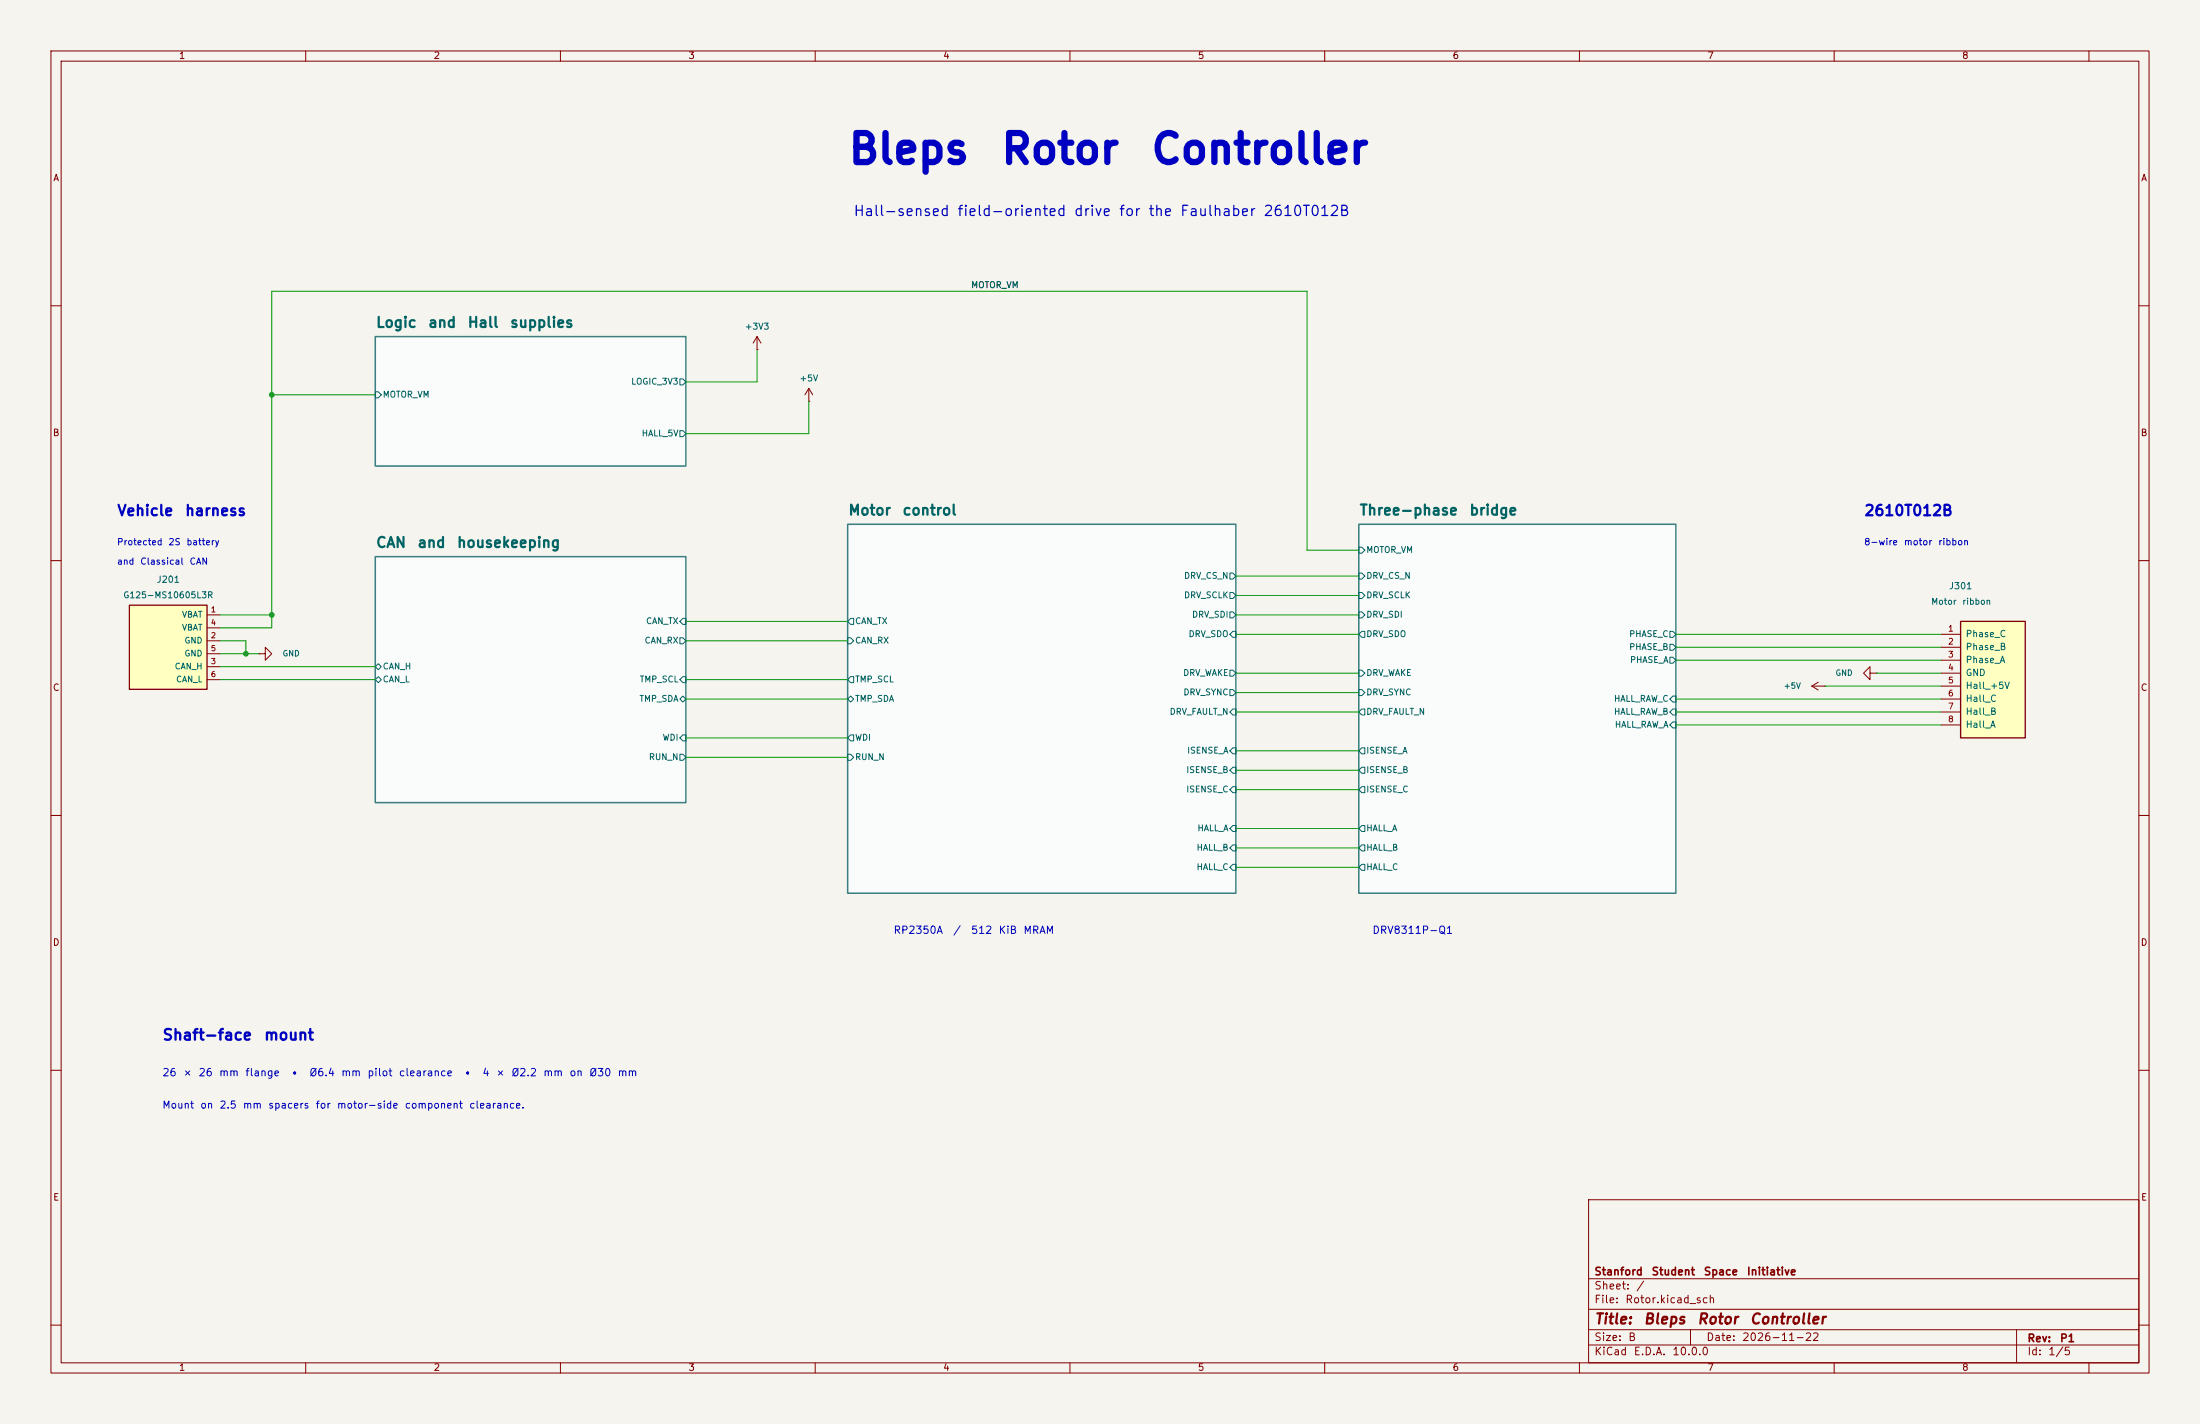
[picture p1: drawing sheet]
(kicad_sch
 (version 20260306)
 (generator "eeschema")
 (generator_version "10.0")
 (paper "B")
 (title_block
  (title "Bleps Rotor Controller")
  (date "2026-11-22")
  (rev "P1")
  (company "Stanford Student Space Initiative"))
 (lib_symbols
  (symbol "MotorParts:Motor_Ribbon_8"
   (pin_names
    (offset 0.9)) (exclude_from_sim no) (in_bom no) (on_board yes)
   (in_pos_files yes)
   (duplicate_pin_numbers_are_jumpers no)
   (property "Reference" "J" (at 0 7.62 0) (show_name no) (do_not_autoplace no) (effects (font (size 1.15 1.15))))
   (property "Value" "Motor_Ribbon_8" (at 0 3.81 0) (show_name no) (do_not_autoplace no) (effects (font (size 1.15 1.15))))
   (property "Footprint" "MotorParts:Faulhaber_2610_Ribbon_1x08_P1.00mm" (at 0 0 0) (show_name no) (do_not_autoplace no) (hide yes) (effects (font (size 1.15 1.15))))
   (property "Datasheet" "https://eshop.faulhaber.com/media/0a/d7/d4/1775629787/EN_2610_B_DFF.pdf" (at 0 0 0) (show_name no) (do_not_autoplace no) (hide yes) (effects (font (size 1.15 1.15))))
   (property "Description" "Tinned 2610T012B ribbon, cable conductor numbers, component side" (at 0 0 0) (show_name no) (do_not_autoplace no) (hide yes) (effects (font (size 1.15 1.15))))
   (symbol "Motor_Ribbon_8_1_1"
    (rectangle (start 0 2.54) (end 12.7 -20.32) (stroke (width 0.254) (type default)) (fill (type background)))
    (pin passive line (at -3.81 0 0) (length 3.81) (name "Phase_C" (effects (font (size 1.27 1.27)))) (number "1" (effects (font (size 1.15 1.15)))))
    (pin passive line (at -3.81 -2.54 0) (length 3.81) (name "Phase_B" (effects (font (size 1.27 1.27)))) (number "2" (effects (font (size 1.15 1.15)))))
    (pin passive line (at -3.81 -5.08 0) (length 3.81) (name "Phase_A" (effects (font (size 1.27 1.27)))) (number "3" (effects (font (size 1.15 1.15)))))
    (pin passive line (at -3.81 -7.62 0) (length 3.81) (name "GND" (effects (font (size 1.27 1.27)))) (number "4" (effects (font (size 1.15 1.15)))))
    (pin passive line (at -3.81 -10.16 0) (length 3.81) (name "Hall_+5V" (effects (font (size 1.27 1.27)))) (number "5" (effects (font (size 1.15 1.15)))))
    (pin passive line (at -3.81 -12.7 0) (length 3.81) (name "Hall_C" (effects (font (size 1.27 1.27)))) (number "6" (effects (font (size 1.15 1.15)))))
    (pin passive line (at -3.81 -15.24 0) (length 3.81) (name "Hall_B" (effects (font (size 1.27 1.27)))) (number "7" (effects (font (size 1.15 1.15)))))
    (pin passive line (at -3.81 -17.78 0) (length 3.81) (name "Hall_A" (effects (font (size 1.27 1.27)))) (number "8" (effects (font (size 1.15 1.15))))))
   (embedded_fonts no))
  (symbol "RotorGecko:G125-MS10605L3R"
   (pin_names
    (offset 0.8)) (exclude_from_sim no) (in_bom yes) (on_board yes)
   (in_pos_files yes)
   (duplicate_pin_numbers_are_jumpers no)
   (property "Reference" "J" (at 0 11.43 0) (show_name no) (do_not_autoplace no) (effects (font (size 1.15 1.15))))
   (property "Value" "G125-MS10605L3R" (at 0 9.525 0) (show_name no) (do_not_autoplace no) (effects (font (size 1.15 1.15))))
   (property "Footprint" "RotorGecko:G125-MS10605L3R" (at 0 0 0) (show_name no) (do_not_autoplace no) (hide yes) (effects (font (size 1.15 1.15))))
   (property "Datasheet" "https://www.harwin.com/products/G125-MS10605L3R" (at 0 0 0) (show_name no) (do_not_autoplace no) (hide yes) (effects (font (size 1.15 1.15))))
   (property "Description" "Harwin Gecko Latch six-contact vertical SMT plug for the spacecraft power and CAN harness" (at 0 0 0) (show_name no) (do_not_autoplace no) (hide yes) (effects (font (size 1.15 1.15))))
   (property "MPN" "G125-MS10605L3R" (at 0 0 0) (show_name no) (do_not_autoplace no) (hide yes) (effects (font (size 1.15 1.15))))
   (property "Manufacturer" "Harwin" (at 0 0 0) (show_name no) (do_not_autoplace no) (hide yes) (effects (font (size 1.15 1.15))))
   (symbol "G125-MS10605L3R_0_1"
    (rectangle (start -7.62 8.255) (end 7.62 -8.255) (stroke (width 0.254) (type default)) (fill (type background))))
   (symbol "G125-MS10605L3R_1_1"
    (pin power_out line (at 10.16 6.35 180) (length 2.54) (name "VBAT" (effects (font (size 1.15 1.15)))) (number "1" (effects (font (size 1.05 1.05)))))
    (pin power_out line (at 10.16 1.27 180) (length 2.54) (name "GND" (effects (font (size 1.15 1.15)))) (number "2" (effects (font (size 1.05 1.05)))))
    (pin bidirectional line (at 10.16 -3.81 180) (length 2.54) (name "CAN_H" (effects (font (size 1.15 1.15)))) (number "3" (effects (font (size 1.05 1.05)))))
    (pin passive line (at 10.16 3.81 180) (length 2.54) (name "VBAT" (effects (font (size 1.15 1.15)))) (number "4" (effects (font (size 1.05 1.05)))))
    (pin passive line (at 10.16 -1.27 180) (length 2.54) (name "GND" (effects (font (size 1.15 1.15)))) (number "5" (effects (font (size 1.05 1.05)))))
    (pin bidirectional line (at 10.16 -6.35 180) (length 2.54) (name "CAN_L" (effects (font (size 1.15 1.15)))) (number "6" (effects (font (size 1.05 1.05))))))
   (embedded_fonts no))
  (symbol "power:+3V3"
   (power global)
   (pin_numbers (hide yes))
   (pin_names
    (offset 0) (hide yes)) (exclude_from_sim no) (in_bom yes) (on_board yes)
   (in_pos_files yes)
   (duplicate_pin_numbers_are_jumpers no)
   (property "Reference" "#PWR" (at 0 -3.81 0) (show_name no) (do_not_autoplace no) (hide yes) (effects (font (size 1.27 1.27))))
   (property "Value" "+3V3" (at 0 3.556 0) (show_name no) (do_not_autoplace no) (effects (font (size 1.27 1.27))))
   (property "Footprint" "" (at 0 0 0) (show_name no) (do_not_autoplace no) (hide yes) (effects (font (size 1.27 1.27))))
   (property "Datasheet" "" (at 0 0 0) (show_name no) (do_not_autoplace no) (hide yes) (effects (font (size 1.27 1.27))))
   (property "Description" "Power symbol creates a global label with name \"+3V3\"" (at 0 0 0) (show_name no) (do_not_autoplace no) (hide yes) (effects (font (size 1.27 1.27))))
   (symbol "+3V3_0_1"
    (polyline (pts (xy -0.762 1.27) (xy 0 2.54)) (stroke (width 0) (type default)) (fill (type none)))
    (polyline (pts (xy 0 2.54) (xy 0.762 1.27)) (stroke (width 0) (type default)) (fill (type none)))
    (polyline (pts (xy 0 0) (xy 0 2.54)) (stroke (width 0) (type default)) (fill (type none))))
   (symbol "+3V3_1_1"
    (pin power_in line (at 0 0 90) (length 0) (name "" (effects (font (size 1.27 1.27)))) (number "1" (effects (font (size 1.27 1.27))))))
   (embedded_fonts no))
  (symbol "power:+5V"
   (power global)
   (pin_numbers (hide yes))
   (pin_names
    (offset 0) (hide yes)) (exclude_from_sim no) (in_bom yes) (on_board yes)
   (in_pos_files yes)
   (duplicate_pin_numbers_are_jumpers no)
   (property "Reference" "#PWR" (at 0 -3.81 0) (show_name no) (do_not_autoplace no) (hide yes) (effects (font (size 1.27 1.27))))
   (property "Value" "+5V" (at 0 3.556 0) (show_name no) (do_not_autoplace no) (effects (font (size 1.27 1.27))))
   (property "Footprint" "" (at 0 0 0) (show_name no) (do_not_autoplace no) (hide yes) (effects (font (size 1.27 1.27))))
   (property "Datasheet" "" (at 0 0 0) (show_name no) (do_not_autoplace no) (hide yes) (effects (font (size 1.27 1.27))))
   (property "Description" "Power symbol creates a global label with name \"+5V\"" (at 0 0 0) (show_name no) (do_not_autoplace no) (hide yes) (effects (font (size 1.27 1.27))))
   (symbol "+5V_0_1"
    (polyline (pts (xy -0.762 1.27) (xy 0 2.54)) (stroke (width 0) (type default)) (fill (type none)))
    (polyline (pts (xy 0 2.54) (xy 0.762 1.27)) (stroke (width 0) (type default)) (fill (type none)))
    (polyline (pts (xy 0 0) (xy 0 2.54)) (stroke (width 0) (type default)) (fill (type none))))
   (symbol "+5V_1_1"
    (pin power_in line (at 0 0 90) (length 0) (name "" (effects (font (size 1.27 1.27)))) (number "1" (effects (font (size 1.27 1.27))))))
   (embedded_fonts no))
  (symbol "power:GND"
   (power global)
   (pin_numbers (hide yes))
   (pin_names
    (offset 0) (hide yes)) (exclude_from_sim no) (in_bom yes) (on_board yes)
   (in_pos_files yes)
   (duplicate_pin_numbers_are_jumpers no)
   (property "Reference" "#PWR" (at 0 -6.35 0) (show_name no) (do_not_autoplace no) (hide yes) (effects (font (size 1.27 1.27))))
   (property "Value" "GND" (at 0 -3.81 0) (show_name no) (do_not_autoplace no) (effects (font (size 1.27 1.27))))
   (property "Footprint" "" (at 0 0 0) (show_name no) (do_not_autoplace no) (hide yes) (effects (font (size 1.27 1.27))))
   (property "Datasheet" "" (at 0 0 0) (show_name no) (do_not_autoplace no) (hide yes) (effects (font (size 1.27 1.27))))
   (property "Description" "Power symbol creates a global label with name \"GND\" , ground" (at 0 0 0) (show_name no) (do_not_autoplace no) (hide yes) (effects (font (size 1.27 1.27))))
   (symbol "GND_0_1"
    (polyline (pts (xy 0 0) (xy 0 -1.27) (xy 1.27 -1.27) (xy 0 -2.54) (xy -1.27 -1.27) (xy 0 -1.27)) (stroke (width 0) (type default)) (fill (type none))))
   (symbol "GND_1_1"
    (pin power_in line (at 0 0 270) (length 0) (name "" (effects (font (size 1.27 1.27)))) (number "1" (effects (font (size 1.27 1.27))))))
   (embedded_fonts no)))
 (text "Mount on 2.5 mm spacers for motor-side component clearance."
  (exclude_from_sim no)
  (at 31.75 217.17 0)
  (effects (font (size 1.4 1.4)) (justify left)))
 (text "Bleps Rotor Controller"
  (exclude_from_sim no)
  (at 215.9 29.21 0)
  (effects (font (size 5.7 5.7)
    (bold yes))))
 (text "Hall-sensed field-oriented drive for the Faulhaber 2610T012B"
  (exclude_from_sim no)
  (at 215.9 41.91 0)
  (effects (font (size 2 2))))
 (text "and Classical CAN"
  (exclude_from_sim no)
  (at 22.86 110.49 0)
  (effects (font (size 1.25 1.25)) (justify left)))
 (text "Protected 2S battery"
  (exclude_from_sim no)
  (at 22.86 106.68 0)
  (effects (font (size 1.25 1.25)) (justify left)))
 (text "DRV8311P-Q1"
  (exclude_from_sim no)
  (at 269.24 182.88 0)
  (effects (font (size 1.45 1.45)) (justify left)))
 (text "Vehicle harness"
  (exclude_from_sim no)
  (at 22.86 100.33 0)
  (effects (font (size 2.05 2.05)
    (bold yes)) (justify left)))
 (text "Shaft-face mount"
  (exclude_from_sim no)
  (at 31.75 203.2 0)
  (effects (font (size 2.1 2.1)
    (bold yes)) (justify left)))
 (text "RP2350A  /  512 KiB MRAM"
  (exclude_from_sim no)
  (at 175.26 182.88 0)
  (effects (font (size 1.45 1.45)) (justify left)))
 (text "8-wire motor ribbon"
  (exclude_from_sim no)
  (at 365.76 106.68 0)
  (effects (font (size 1.28 1.28)) (justify left)))
 (text "2610T012B"
  (exclude_from_sim no)
  (at 365.76 100.33 0)
  (effects (font (size 2.05 2.05)
    (bold yes)) (justify left)))
 (text "26 × 26 mm flange  •  Ø6.4 mm pilot clearance  •  4 × Ø2.2 mm on Ø30 mm"
  (exclude_from_sim no)
  (at 31.75 210.82 0)
  (effects (font (size 1.45 1.45)) (justify left)))
 (junction
  (at 48.26 128.27)
  (diameter 0)
  (color 0 0 0 0))
 (junction
  (at 53.34 120.65)
  (diameter 0)
  (color 0 0 0 0))
 (junction
  (at 53.34 77.47)
  (diameter 0)
  (color 0 0 0 0))
 (wire
  (pts (xy 158.75 85.09) (xy 158.75 78.74))
  (stroke (width 0) (type default)))
 (wire
  (pts (xy 242.57 139.7) (xy 266.7 139.7))
  (stroke (width 0) (type default)))
 (wire
  (pts (xy 43.18 120.65) (xy 53.34 120.65))
  (stroke (width 0) (type default)))
 (wire
  (pts (xy 256.54 107.95) (xy 266.7 107.95))
  (stroke (width 0) (type default)))
 (wire
  (pts (xy 53.34 57.15) (xy 256.54 57.15))
  (stroke (width 0) (type default)))
 (wire
  (pts (xy 242.57 162.56) (xy 266.7 162.56))
  (stroke (width 0) (type default)))
 (wire
  (pts (xy 134.62 137.16) (xy 166.37 137.16))
  (stroke (width 0) (type default)))
 (wire
  (pts (xy 53.34 120.65) (xy 53.34 77.47))
  (stroke (width 0) (type default)))
 (wire
  (pts (xy 242.57 120.65) (xy 266.7 120.65))
  (stroke (width 0) (type default)))
 (wire
  (pts (xy 328.93 129.54) (xy 381 129.54))
  (stroke (width 0) (type default)))
 (wire
  (pts (xy 53.34 77.47) (xy 73.66 77.47))
  (stroke (width 0) (type default)))
 (wire
  (pts (xy 242.57 135.89) (xy 266.7 135.89))
  (stroke (width 0) (type default)))
 (wire
  (pts (xy 134.62 121.92) (xy 166.37 121.92))
  (stroke (width 0) (type default)))
 (wire
  (pts (xy 242.57 132.08) (xy 266.7 132.08))
  (stroke (width 0) (type default)))
 (wire
  (pts (xy 328.93 127) (xy 381 127))
  (stroke (width 0) (type default)))
 (wire
  (pts (xy 43.18 125.73) (xy 48.26 125.73))
  (stroke (width 0) (type default)))
 (wire
  (pts (xy 43.18 133.35) (xy 73.66 133.35))
  (stroke (width 0) (type default)))
 (wire
  (pts (xy 242.57 154.94) (xy 266.7 154.94))
  (stroke (width 0) (type default)))
 (wire
  (pts (xy 48.26 128.27) (xy 50.8 128.27))
  (stroke (width 0) (type default)))
 (wire
  (pts (xy 328.93 139.7) (xy 381 139.7))
  (stroke (width 0) (type default)))
 (wire
  (pts (xy 53.34 77.47) (xy 53.34 57.15))
  (stroke (width 0) (type default)))
 (wire
  (pts (xy 242.57 166.37) (xy 266.7 166.37))
  (stroke (width 0) (type default)))
 (wire
  (pts (xy 134.62 148.59) (xy 166.37 148.59))
  (stroke (width 0) (type default)))
 (wire
  (pts (xy 134.62 133.35) (xy 166.37 133.35))
  (stroke (width 0) (type default)))
 (wire
  (pts (xy 43.18 128.27) (xy 48.26 128.27))
  (stroke (width 0) (type default)))
 (wire
  (pts (xy 242.57 151.13) (xy 266.7 151.13))
  (stroke (width 0) (type default)))
 (wire
  (pts (xy 134.62 144.78) (xy 166.37 144.78))
  (stroke (width 0) (type default)))
 (wire
  (pts (xy 242.57 113.03) (xy 266.7 113.03))
  (stroke (width 0) (type default)))
 (wire
  (pts (xy 242.57 124.46) (xy 266.7 124.46))
  (stroke (width 0) (type default)))
 (wire
  (pts (xy 328.93 142.24) (xy 381 142.24))
  (stroke (width 0) (type default)))
 (wire
  (pts (xy 134.62 74.93) (xy 148.59 74.93))
  (stroke (width 0) (type default)))
 (wire
  (pts (xy 242.57 170.18) (xy 266.7 170.18))
  (stroke (width 0) (type default)))
 (wire
  (pts (xy 43.18 123.19) (xy 53.34 123.19))
  (stroke (width 0) (type default)))
 (wire
  (pts (xy 134.62 85.09) (xy 158.75 85.09))
  (stroke (width 0) (type default)))
 (wire
  (pts (xy 134.62 125.73) (xy 166.37 125.73))
  (stroke (width 0) (type default)))
 (wire
  (pts (xy 256.54 57.15) (xy 256.54 107.95))
  (stroke (width 0) (type default)))
 (wire
  (pts (xy 48.26 125.73) (xy 48.26 128.27))
  (stroke (width 0) (type default)))
 (wire
  (pts (xy 53.34 123.19) (xy 53.34 120.65))
  (stroke (width 0) (type default)))
 (wire
  (pts (xy 242.57 116.84) (xy 266.7 116.84))
  (stroke (width 0) (type default)))
 (wire
  (pts (xy 43.18 130.81) (xy 73.66 130.81))
  (stroke (width 0) (type default)))
 (wire
  (pts (xy 328.93 124.46) (xy 381 124.46))
  (stroke (width 0) (type default)))
 (wire
  (pts (xy 242.57 147.32) (xy 266.7 147.32))
  (stroke (width 0) (type default)))
 (wire
  (pts (xy 148.59 74.93) (xy 148.59 68.58))
  (stroke (width 0) (type default)))
 (wire
  (pts (xy 381 132.08) (xy 368.3 132.08))
  (stroke (width 0) (type default)))
 (wire
  (pts (xy 328.93 137.16) (xy 381 137.16))
  (stroke (width 0) (type default)))
 (wire
  (pts (xy 381 134.62) (xy 358.14 134.62))
  (stroke (width 0) (type default)))
 (label "MOTOR_VM"
  (at 190.5 57.15 0)
  (effects (font (size 1.2 1.2)) (justify left bottom)))
 (symbol
  (lib_id "power:+5V")
  (at 358.14 134.62 90)
  (unit 1)
  (body_style 1)
  (exclude_from_sim no)
  (in_bom yes)
  (on_board yes)
  (in_pos_files yes)
  (dnp no)
  (property "Reference" "#PWR05" (at 358.14 134.62 90) (hide yes) (show_name no) (do_not_autoplace no) (effects (font (size 1 1))))
  (property "Value" "+5V" (at 351.79 134.62 90) (show_name no) (do_not_autoplace no) (effects (font (size 1.1 1.1))))
  (property "Footprint" "" (at 358.14 134.62 0) (show_name no) (do_not_autoplace no) (effects (font (size 1.27 1.27))))
  (property "Datasheet" "" (at 358.14 134.62 0) (show_name no) (do_not_autoplace no) (effects (font (size 1.27 1.27))))
  (property "Description" "" (at 358.14 134.62 0) (show_name no) (do_not_autoplace no) (effects (font (size 1.27 1.27))))
  (pin "1"))
 (symbol
  (lib_id "power:+5V")
  (at 158.75 78.74 0)
  (unit 1)
  (body_style 1)
  (exclude_from_sim no)
  (in_bom yes)
  (on_board yes)
  (in_pos_files yes)
  (dnp no)
  (property "Reference" "#PWR02" (at 158.75 71.247 0) (hide yes) (show_name no) (do_not_autoplace no) (effects (font (size 1.25 1.25))))
  (property "Value" "+5V" (at 158.75 74.295 0) (show_name no) (do_not_autoplace no) (effects (font (size 1.2 1.2))))
  (property "Footprint" "" (at 158.75 78.74 0) (hide yes) (show_name no) (do_not_autoplace no) (effects (font (size 1 1))))
  (property "Datasheet" "" (at 158.75 78.74 0) (show_name no) (do_not_autoplace no) (effects (font (size 1.27 1.27))))
  (property "Description" "" (at 158.75 78.74 0) (show_name no) (do_not_autoplace no) (effects (font (size 1.27 1.27))))
  (pin "1"))
 (symbol
  (lib_id "RotorGecko:G125-MS10605L3R")
  (at 33.02 127 0)
  (unit 1)
  (body_style 1)
  (exclude_from_sim no)
  (in_bom yes)
  (on_board yes)
  (in_pos_files yes)
  (dnp no)
  (property "Reference" "J201" (at 33.02 113.792 0) (show_name no) (do_not_autoplace no) (effects (font (size 1.25 1.25))))
  (property "Value" "G125-MS10605L3R" (at 33.02 116.84 0) (show_name no) (do_not_autoplace no) (effects (font (size 1.2 1.2))))
  (property "Footprint" "RotorGecko:G125-MS10605L3R" (at 33.02 127 0) (hide yes) (show_name no) (do_not_autoplace no) (effects (font (size 1 1))))
  (property "Datasheet" "https://www.harwin.com/products/G125-MS10605L3R" (at 33.02 127 0) (hide yes) (show_name no) (do_not_autoplace no) (effects (font (size 1 1))))
  (property "Description" "" (at 33.02 127 0) (show_name no) (do_not_autoplace no) (effects (font (size 1.27 1.27))))
  (property "Manufacturer" "Harwin" (at 33.02 127 0) (hide yes) (show_name no) (do_not_autoplace no) (effects (font (size 1 1))))
  (property "MPN" "G125-MS10605L3R" (at 33.02 127 0) (hide yes) (show_name no) (do_not_autoplace no) (effects (font (size 1 1))))
  (pin "1")
  (pin "2")
  (pin "3")
  (pin "4")
  (pin "5")
  (pin "6"))
 (symbol
  (lib_id "power:GND")
  (at 368.3 132.08 270)
  (unit 1)
  (body_style 1)
  (exclude_from_sim no)
  (in_bom yes)
  (on_board yes)
  (in_pos_files yes)
  (dnp no)
  (property "Reference" "#PWR04" (at 368.3 132.08 270) (hide yes) (show_name no) (do_not_autoplace no) (effects (font (size 1 1))))
  (property "Value" "GND" (at 361.95 132.08 270) (show_name no) (do_not_autoplace no) (effects (font (size 1.1 1.1))))
  (property "Footprint" "" (at 368.3 132.08 0) (show_name no) (do_not_autoplace no) (effects (font (size 1.27 1.27))))
  (property "Datasheet" "" (at 368.3 132.08 0) (show_name no) (do_not_autoplace no) (effects (font (size 1.27 1.27))))
  (property "Description" "" (at 368.3 132.08 0) (show_name no) (do_not_autoplace no) (effects (font (size 1.27 1.27))))
  (pin "1"))
 (symbol
  (lib_id "power:GND")
  (at 50.8 128.27 90)
  (unit 1)
  (body_style 1)
  (exclude_from_sim no)
  (in_bom yes)
  (on_board yes)
  (in_pos_files yes)
  (dnp no)
  (property "Reference" "#PWR03" (at 50.8 128.27 90) (hide yes) (show_name no) (do_not_autoplace no) (effects (font (size 1 1))))
  (property "Value" "GND" (at 57.15 128.27 90) (show_name no) (do_not_autoplace no) (effects (font (size 1.1 1.1))))
  (property "Footprint" "" (at 50.8 128.27 0) (show_name no) (do_not_autoplace no) (effects (font (size 1.27 1.27))))
  (property "Datasheet" "" (at 50.8 128.27 0) (show_name no) (do_not_autoplace no) (effects (font (size 1.27 1.27))))
  (property "Description" "" (at 50.8 128.27 0) (show_name no) (do_not_autoplace no) (effects (font (size 1.27 1.27))))
  (pin "1"))
 (symbol
  (lib_id "MotorParts:Motor_Ribbon_8")
  (at 384.81 124.46 0)
  (unit 1)
  (body_style 1)
  (exclude_from_sim no)
  (in_bom no)
  (on_board yes)
  (in_pos_files yes)
  (dnp no)
  (property "Reference" "J301" (at 384.81 115.062 0) (show_name no) (do_not_autoplace no) (effects (font (size 1.25 1.25))))
  (property "Value" "Motor ribbon" (at 384.81 118.11 0) (show_name no) (do_not_autoplace no) (effects (font (size 1.2 1.2))))
  (property "Footprint" "MotorParts:Faulhaber_2610_Ribbon_1x08_P1.00mm" (at 384.81 124.46 0) (hide yes) (show_name no) (do_not_autoplace no) (effects (font (size 1 1))))
  (property "Datasheet" "" (at 384.81 124.46 0) (show_name no) (do_not_autoplace no) (effects (font (size 1.27 1.27))))
  (property "Description" "" (at 384.81 124.46 0) (show_name no) (do_not_autoplace no) (effects (font (size 1.27 1.27))))
  (pin "1")
  (pin "2")
  (pin "3")
  (pin "4")
  (pin "5")
  (pin "6")
  (pin "7")
  (pin "8"))
 (symbol
  (lib_id "power:+3V3")
  (at 148.59 68.58 0)
  (unit 1)
  (body_style 1)
  (exclude_from_sim no)
  (in_bom yes)
  (on_board yes)
  (in_pos_files yes)
  (dnp no)
  (property "Reference" "#PWR01" (at 148.59 61.087 0) (hide yes) (show_name no) (do_not_autoplace no) (effects (font (size 1.25 1.25))))
  (property "Value" "+3V3" (at 148.59 64.135 0) (show_name no) (do_not_autoplace no) (effects (font (size 1.2 1.2))))
  (property "Footprint" "" (at 148.59 68.58 0) (hide yes) (show_name no) (do_not_autoplace no) (effects (font (size 1 1))))
  (property "Datasheet" "" (at 148.59 68.58 0) (show_name no) (do_not_autoplace no) (effects (font (size 1.27 1.27))))
  (property "Description" "" (at 148.59 68.58 0) (show_name no) (do_not_autoplace no) (effects (font (size 1.27 1.27))))
  (pin "1"))
 (sheet
  (at 73.66 109.22)
  (size 60.96 48.26)
  (exclude_from_sim no)
  (in_bom yes)
  (on_board yes)
  (dnp no)
  (stroke (width 0.3) (type solid) (color 62 125 128 1))
  (fill (color 237 247 244 0.35))
  (property "Sheetname" "CAN and housekeeping" (at 73.66 107.95 0) (show_name no) (do_not_autoplace no) (effects (font (size 2 2)
    (bold yes)) (justify left bottom)))
  (property "Sheetfile" "Bus.kicad_sch" (at 73.66 158.75 0) (hide yes) (show_name no) (do_not_autoplace no) (effects (font (size 1 1))))
  (pin "CAN_H" bidirectional (at 73.66 130.81 180) (effects (font (size 1.18 1.18)) (justify left)))
  (pin "CAN_L" bidirectional (at 73.66 133.35 180) (effects (font (size 1.18 1.18)) (justify left)))
  (pin "CAN_TX" input (at 134.62 121.92 0) (effects (font (size 1.18 1.18)) (justify right)))
  (pin "CAN_RX" output (at 134.62 125.73 0) (effects (font (size 1.18 1.18)) (justify right)))
  (pin "TMP_SCL" input (at 134.62 133.35 0) (effects (font (size 1.18 1.18)) (justify right)))
  (pin "TMP_SDA" bidirectional (at 134.62 137.16 0) (effects (font (size 1.18 1.18)) (justify right)))
  (pin "WDI" input (at 134.62 144.78 0) (effects (font (size 1.18 1.18)) (justify right)))
  (pin "RUN_N" output (at 134.62 148.59 0) (effects (font (size 1.18 1.18)) (justify right))))
 (sheet
  (at 266.7 102.87)
  (size 62.23 72.39)
  (exclude_from_sim no)
  (in_bom yes)
  (on_board yes)
  (dnp no)
  (stroke (width 0.3) (type solid) (color 62 125 128 1))
  (fill (color 237 247 244 0.35))
  (property "Sheetname" "Three-phase bridge" (at 266.7 101.6 0) (show_name no) (do_not_autoplace no) (effects (font (size 2 2)
    (bold yes)) (justify left bottom)))
  (property "Sheetfile" "Motor.kicad_sch" (at 266.7 176.53 0) (hide yes) (show_name no) (do_not_autoplace no) (effects (font (size 1 1))))
  (pin "DRV_CS_N" input (at 266.7 113.03 180) (effects (font (size 1.18 1.18)) (justify left)))
  (pin "DRV_SCLK" input (at 266.7 116.84 180) (effects (font (size 1.18 1.18)) (justify left)))
  (pin "DRV_SDI" input (at 266.7 120.65 180) (effects (font (size 1.18 1.18)) (justify left)))
  (pin "DRV_SDO" output (at 266.7 124.46 180) (effects (font (size 1.18 1.18)) (justify left)))
  (pin "DRV_WAKE" input (at 266.7 132.08 180) (effects (font (size 1.18 1.18)) (justify left)))
  (pin "DRV_SYNC" input (at 266.7 135.89 180) (effects (font (size 1.18 1.18)) (justify left)))
  (pin "DRV_FAULT_N" output (at 266.7 139.7 180) (effects (font (size 1.18 1.18)) (justify left)))
  (pin "ISENSE_A" output (at 266.7 147.32 180) (effects (font (size 1.18 1.18)) (justify left)))
  (pin "ISENSE_B" output (at 266.7 151.13 180) (effects (font (size 1.18 1.18)) (justify left)))
  (pin "ISENSE_C" output (at 266.7 154.94 180) (effects (font (size 1.18 1.18)) (justify left)))
  (pin "HALL_A" output (at 266.7 162.56 180) (effects (font (size 1.18 1.18)) (justify left)))
  (pin "HALL_B" output (at 266.7 166.37 180) (effects (font (size 1.18 1.18)) (justify left)))
  (pin "HALL_C" output (at 266.7 170.18 180) (effects (font (size 1.18 1.18)) (justify left)))
  (pin "MOTOR_VM" input (at 266.7 107.95 180) (effects (font (size 1.18 1.18)) (justify left)))
  (pin "PHASE_C" output (at 328.93 124.46 0) (effects (font (size 1.18 1.18)) (justify right)))
  (pin "PHASE_B" output (at 328.93 127 0) (effects (font (size 1.18 1.18)) (justify right)))
  (pin "PHASE_A" output (at 328.93 129.54 0) (effects (font (size 1.18 1.18)) (justify right)))
  (pin "HALL_RAW_C" input (at 328.93 137.16 0) (effects (font (size 1.18 1.18)) (justify right)))
  (pin "HALL_RAW_B" input (at 328.93 139.7 0) (effects (font (size 1.18 1.18)) (justify right)))
  (pin "HALL_RAW_A" input (at 328.93 142.24 0) (effects (font (size 1.18 1.18)) (justify right))))
 (sheet
  (at 73.66 66.04)
  (size 60.96 25.4)
  (exclude_from_sim no)
  (in_bom yes)
  (on_board yes)
  (dnp no)
  (stroke (width 0.3) (type solid) (color 62 125 128 1))
  (fill (color 237 247 244 0.35))
  (property "Sheetname" "Logic and Hall supplies" (at 73.66 64.77 0) (show_name no) (do_not_autoplace no) (effects (font (size 2 2)
    (bold yes)) (justify left bottom)))
  (property "Sheetfile" "Power.kicad_sch" (at 73.66 92.71 0) (hide yes) (show_name no) (do_not_autoplace no) (effects (font (size 1 1))))
  (pin "MOTOR_VM" input (at 73.66 77.47 180) (effects (font (size 1.18 1.18)) (justify left)))
  (pin "LOGIC_3V3" output (at 134.62 74.93 0) (effects (font (size 1.18 1.18)) (justify right)))
  (pin "HALL_5V" output (at 134.62 85.09 0) (effects (font (size 1.18 1.18)) (justify right))))
 (sheet
  (at 166.37 102.87)
  (size 76.2 72.39)
  (exclude_from_sim no)
  (in_bom yes)
  (on_board yes)
  (dnp no)
  (stroke (width 0.3) (type solid) (color 62 125 128 1))
  (fill (color 237 247 244 0.35))
  (property "Sheetname" "Motor control" (at 166.37 101.6 0) (show_name no) (do_not_autoplace no) (effects (font (size 2 2)
    (bold yes)) (justify left bottom)))
  (property "Sheetfile" "MCU.kicad_sch" (at 166.37 176.53 0) (hide yes) (show_name no) (do_not_autoplace no) (effects (font (size 1 1))))
  (pin "CAN_TX" output (at 166.37 121.92 180) (effects (font (size 1.18 1.18)) (justify left)))
  (pin "CAN_RX" input (at 166.37 125.73 180) (effects (font (size 1.18 1.18)) (justify left)))
  (pin "TMP_SCL" output (at 166.37 133.35 180) (effects (font (size 1.18 1.18)) (justify left)))
  (pin "TMP_SDA" bidirectional (at 166.37 137.16 180) (effects (font (size 1.18 1.18)) (justify left)))
  (pin "WDI" output (at 166.37 144.78 180) (effects (font (size 1.18 1.18)) (justify left)))
  (pin "RUN_N" input (at 166.37 148.59 180) (effects (font (size 1.18 1.18)) (justify left)))
  (pin "DRV_CS_N" output (at 242.57 113.03 0) (effects (font (size 1.18 1.18)) (justify right)))
  (pin "DRV_SCLK" output (at 242.57 116.84 0) (effects (font (size 1.18 1.18)) (justify right)))
  (pin "DRV_SDI" output (at 242.57 120.65 0) (effects (font (size 1.18 1.18)) (justify right)))
  (pin "DRV_SDO" input (at 242.57 124.46 0) (effects (font (size 1.18 1.18)) (justify right)))
  (pin "DRV_WAKE" output (at 242.57 132.08 0) (effects (font (size 1.18 1.18)) (justify right)))
  (pin "DRV_SYNC" output (at 242.57 135.89 0) (effects (font (size 1.18 1.18)) (justify right)))
  (pin "DRV_FAULT_N" input (at 242.57 139.7 0) (effects (font (size 1.18 1.18)) (justify right)))
  (pin "ISENSE_A" input (at 242.57 147.32 0) (effects (font (size 1.18 1.18)) (justify right)))
  (pin "ISENSE_B" input (at 242.57 151.13 0) (effects (font (size 1.18 1.18)) (justify right)))
  (pin "ISENSE_C" input (at 242.57 154.94 0) (effects (font (size 1.18 1.18)) (justify right)))
  (pin "HALL_A" input (at 242.57 162.56 0) (effects (font (size 1.18 1.18)) (justify right)))
  (pin "HALL_B" input (at 242.57 166.37 0) (effects (font (size 1.18 1.18)) (justify right)))
  (pin "HALL_C" input (at 242.57 170.18 0) (effects (font (size 1.18 1.18)) (justify right))))
 (sheet_instances
  (path ""
   (page "1")))
 (embedded_fonts no))
